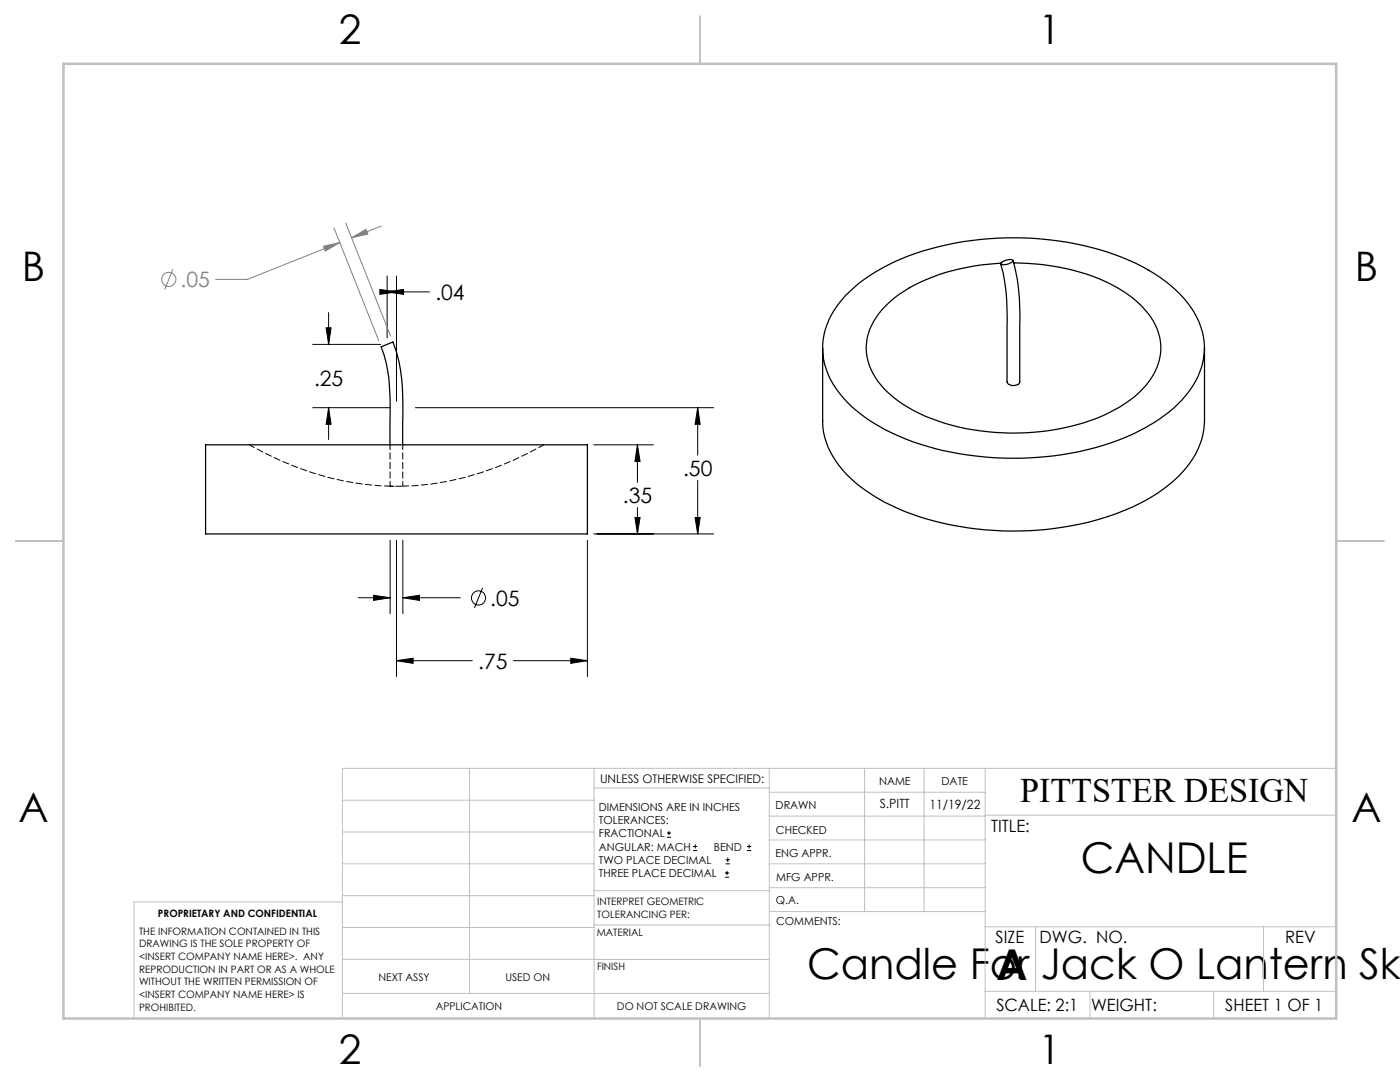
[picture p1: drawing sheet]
<svg xmlns="http://www.w3.org/2000/svg" width="279mm" height="216mm" viewBox="0 0 279 216" stroke-linecap="round" stroke-linejoin="round" font-family="sans-serif">
<g fill="none" stroke="#808080" stroke-width=".2">
<path d="M34.5 53.7l-1.6 4M64.6 49.1l3.2-.7-2.9 1.7zM66.6 45.4l9 22.6M67.8 48.4l-18.4 7.3h-6.4M69 44.5l9 22.6M70.2 47.4l2.9-1.6 .3 .9zM76.1 45.1l-5.9 2.3"/>
<circle cx="33.7" cy="55.7" r="1.41"/>
</g>
<g fill="none" stroke="#000" stroke-width=".2">
<path d="M75.8 57.7l3.3 .5-3.3 .5zM77.3 58.2l3.2-.5v1zM77.3 55.1v12.4M77.3 58.2h8.4M79.1 55.1v25M62.4 68.7h13.6M65.1 65.4h1l-.5 3.3zM65.6 62.4v6.3M62.4 81.4h15.5M65.6 81.4l.5 3.3h-1zM65.6 81.4v6.3M82.9 81.4h59.5"/>
<path d="M118.5 88.8h11.9M127.2 88.8l.5 3.3h-1zM127.2 88.8v7.4M139.2 81.4l.5 3.3h-1zM139.2 81.4v9.4M139.2 95.8v10.7M71.5 119.3h6.4M74.5 118.8l3.4 .5-3.4 .5zM77.9 107.8v14.6M79.1 107.8v27.2M80.4 119.3l3.3-.5v1zM80.4 107.8v14.6"/>
<path d="M80.4 119.3h11.5M96.3 117.3l-1.6 4M117.2 107.8v27.2M118.5 106.5h23.9M126.7 103.3h1l-.5 3.2zM127.2 101.2v5.3M138.7 103.3h1l-.5 3.2zM79.1 131.8l3.3-.5v1.1zM79.1 131.8h15.2M102.5 131.8h14.7M113.9 131.3l3.3 .5-3.3 .6zM133.1 167.1h.8"/>
<path d="M133.1 166.2h.8M133.5 165.8v.9M138.3 169.7h.8M138.3 168.9h.8M138.7 168.5v.8M144.7 175h.8M144.7 174.2h.8M144.8 172.4h.9M144.8 171.6h.9M145.1 173.8v.8M145.2 171.1v.9M149.1 169.7h.8"/>
<path d="M149.1 168.9h.8M149.5 168.5v.8"/>
<circle cx="95.5" cy="119.3" r="1.41"/>
</g>
<g fill="none" stroke="#c0c0c0" stroke-width=".2">
<path d="M68.3 159.7h50.3M93.7 153.3v44.9M118.6 153.3v49.9M118.6 157.2h34.9M153.5 153.3v49.9M153.5 158.1h43.1M172.5 153.3v28.6M184.4 153.3v28.6M196.6 153.3v49.9M266.7 153.3h-198.4v49.9M68.3 178.7h50.3M68.3 172.4h50.3"/>
<path d="M68.3 166h50.3M68.3 180h-41.6v23.2M118.6 177.7h35M153.5 167.6h43.1M153.5 162.8h43.1M153.5 172.4h43.1M153.5 177.1h43.1M196.6 162.7h70.1M68.3 198.2h85.2M68.3 191.4l85.2 .1M68.3 185.1h50.3M118.6 184.6h35"/>
<path d="M153.6 181.9h43M196.6 197.8h70.1M196.6 184.9h70.1M206.7 184.9v12.9M217.5 197.8v5.4M242.2 197.8v5.4M252.2 184.9v12.9"/>
</g>
<path d="M139.7 3.2v9.5M3.1 107.9h9.6M266.7 107.9h9.5M139.7 203.2v9.6" fill="none" stroke="#c0c0c0" stroke-width=".25"/>
<path d="M12.7 12.7h254v190.5h-254z" fill="none" stroke="#c0c0c0" stroke-width=".5"/>
<path d="M79.1 131.8l3.3-.5v1.1zM113.9 131.3l3.3 .5-3.3 .6zM126.7 103.3h1l-.5 3.2zM127.2 88.8l.5 3.3h-1zM65.6 81.4l.5 3.3h-1zM65.1 65.4h1l-.5 3.3zM77.3 58.2l3.2-.5v1zM75.8 57.7l3.3 .5-3.3 .5zM139.2 81.4l.5 3.3h-1zM138.7 103.3h1l-.5 3.2zM74.5 118.8l3.4 .5-3.4 .5zM80.4 119.3l3.3-.5v1z" fill="#000"/>
<path d="M64.6 49.1l3.2-.7-2.9 1.7zM70.2 47.4l2.9-1.6 .3 .9z" fill="#808080"/>
<path d="M168.6 59.1a37.2 37.2 0 0 1 17.3-9.5 61.5 61.5 0 0 1 40.8 2.9 26.1 26.1 0 0 1 12.1 10.8 13.7 13.7 0 0 1-2.1 15.6 32.7 32.7 0 0 1-15 9.5 62.5 62.5 0 0 1-41-.8 29.9 29.9 0 0 1-13.9-10.1 13.7 13.7 0 0 1 1.1-17.5zM199.7 52.7a46.3 46.3 0 0 1 1.3 14v9.5M199.8 52.5a2.52 2.52 0 0 1 2.4-.5 2.27 2.27 0 0 1-2.5 .7zM202.2 52a51.8 51.8 0 0 1 1.3 14.6v9.6a1.47 1.47 0 0 1-2.4 .3l-.1-.3M202.3 52.5a41.8 41.8 0 0 1 21.5 5.4 15.8 15.8 0 0 1 7.7 9.4 11.3 11.3 0 0 1-3.4 10.3 29.4 29.4 0 0 1-14.5 7.5 47.3 47.3 0 0 1-30.2-2.6 19.3 19.3 0 0 1-9.6-8.8 10.5 10.5 0 0 1 1.6-11.2 26.1 26.1 0 0 1 12.1-7.7 49.2 49.2 0 0 1 12.2-2.3M164.2 69.5v14.5a15.2 15.2 0 0 0 4.9 10.8 37.5 37.5 0 0 0 17.6 9.2 61.6 61.6 0 0 0 39.3-2.8 27.2 27.2 0 0 0 12.6-10.6l.5-1a13.9 13.9 0 0 0 1.3-5.6v-14.5M41 88.8h76.2v17.7h-76.2zM77.8 88.8v-4.2a53.2 53.2 0 0 0-.7-12.1l-1-3.3 2.3-.9a32.1 32.1 0 0 1 2 13.6v6.9" fill="none" stroke="#000" stroke-width=".25"/>
<path d="M78.8 97h-.9h2.5" fill="none" stroke="#000" stroke-width=".2" stroke-dasharray="1.3 .6" stroke-dashoffset="-.2"/>
<path d="M49.7 88.8a59.8 59.8 0 0 0 28.2 8.2M80.4 97a58.8 58.8 0 0 0 28.1-8.2" fill="none" stroke="#000" stroke-width=".2" stroke-dasharray="1.3 .6" stroke-dashoffset=".1"/>
<path d="M77.8 88.8l.1 8.2M80.4 97v-8.2" fill="none" stroke="#000" stroke-width=".2" stroke-dasharray="1.3 .6" stroke-dashoffset=".3"/>
<g font-size="8.5">
<text x="215.7" y="174.2">CANDLE</text>
<text x="161.1" y="195.4">Candle For Jack O Lantern Ske</text>
<text x="198.9" y="195.5">A</text>
</g>
<g font-size="8.1">
<text x="67.6" y="8.9">2</text>
<text x="207.3" y="8.9">1</text>
<text x="4.4" y="56.1">B</text>
<text x="270.4" y="56.1">B</text>
<text x="3.7" y="164.1">A</text>
<text x="269.7" y="164.1">A</text>
<text x="67.6" y="212.4">2</text>
<text x="207.3" y="212.4">1</text>
</g>
<text font-size="6.9" x="203.6" y="160.1">PITTSTER DESIGN</text>
<text font-size="4.2" fill="#808080" x="36" y="57.3">.05</text>
<g font-size="4.2">
<text x="86.9" y="59.8">.04</text>
<text x="62.7" y="77.1">.25</text>
<text x="136.3" y="94.9">.50</text>
<text x="124.3" y="100.3">.35</text>
<text x="97.8" y="120.8">.05</text>
<text x="95.5" y="133.4">.75</text>
</g>
<g font-size="3.4">
<text x="197.8" y="166">TITLE:</text>
<text x="198.7" y="188.1">SIZE</text>
<text x="207.5" y="188.1">DWG. NO.</text>
<text x="256.5" y="188.2">REV</text>
<text x="198.8" y="201.7">SCALE: 2:1</text>
<text x="217.7" y="201.8">WEIGHT:</text>
<text x="244.5" y="201.7">SHEET 1 OF 1</text>
</g>
<g font-size="2.5">
<text x="175.6" y="161.3">S.PITT</text>
<text x="185.5" y="161.4">11/19/22</text>
</g>
<text font-size="2.4" x="119.8" y="156.2">UNLESS OTHERWISE SPECIFIED:</text>
<g font-size="2.2">
<text x="119.5" y="161.8">DIMENSIONS ARE IN INCHES</text>
<text x="154.8" y="161.4">DRAWN</text>
<text x="175.4" y="156.6">NAME</text>
<text x="187.9" y="156.7">DATE</text>
<text x="119.5" y="164.4">TOLERANCES:</text>
<text x="119.5" y="167.1">FRACTIONAL</text>
<text x="154.9" y="166.3">CHECKED</text>
<text x="119.5" y="169.7">ANGULAR: MACH</text>
<text x="119.5" y="172.4">TWO PLACE DECIMAL</text>
<text x="142.5" y="169.7">BEND</text>
<text x="154.8" y="171">ENG APPR.</text>
<text x="119.5" y="175">THREE PLACE DECIMAL</text>
<text x="154.9" y="175.7">MFG APPR.</text>
<text x="154.9" y="180.4">Q.A.</text>
<text x="154.9" y="184.6">COMMENTS:</text>
</g>
<g font-size="2.1">
<text x="75.5" y="195.7">NEXT ASSY</text>
<text x="100.9" y="195.7">USED ON</text>
<text x="86.9" y="201.5">APPLICATION</text>
<text x="123.1" y="201.6">DO NOT SCALE DRAWING</text>
</g>
<g font-size="2">
<text x="31.5" y="182.9">PROPRIETARY AND CONFIDENTIAL</text>
<text x="119.2" y="180.6">INTERPRET GEOMETRIC</text>
<text x="119.2" y="183.1">TOLERANCING PER:</text>
<text x="27.8" y="186.5">THE INFORMATION CONTAINED IN THIS</text>
<text x="27.8" y="189">DRAWING IS THE SOLE PROPERTY OF</text>
<text x="27.8" y="191.6">&lt;INSERT COMPANY NAME HERE&gt;. ANY</text>
<text x="119.1" y="186.7">MATERIAL</text>
<text x="27.8" y="194.1">REPRODUCTION IN PART OR AS A WHOLE</text>
<text x="27.8" y="196.6">WITHOUT THE WRITTEN PERMISSION OF</text>
<text x="119.1" y="193.5">FINISH</text>
<text x="27.8" y="199.1">&lt;INSERT COMPANY NAME HERE&gt; IS</text>
<text x="27.8" y="201.7">PROHIBITED.</text>
</g>
</svg>
